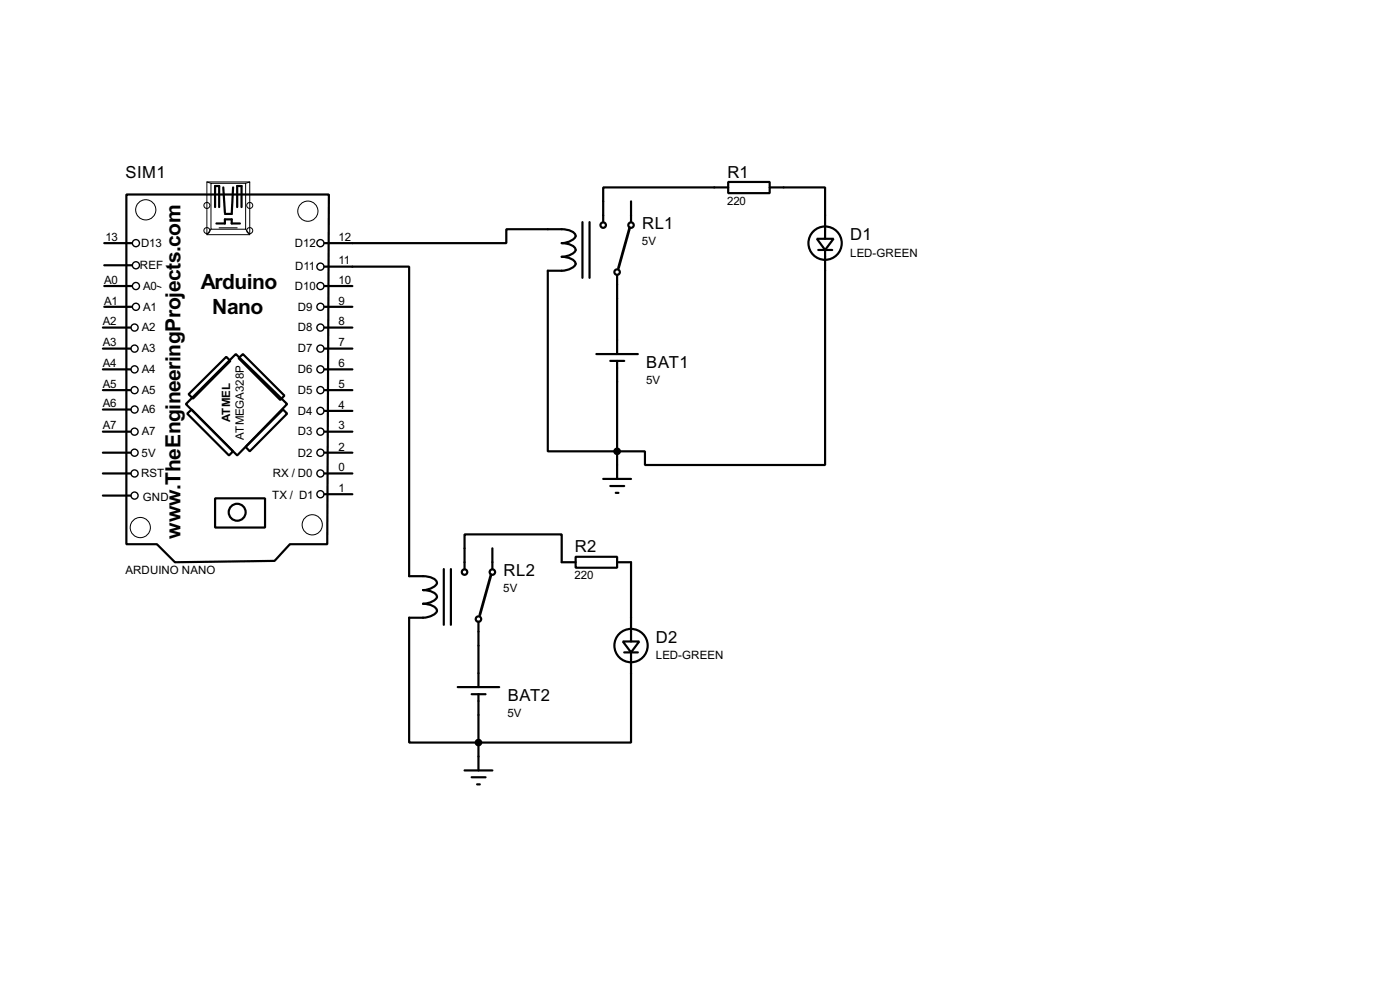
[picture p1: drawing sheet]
<svg xmlns="http://www.w3.org/2000/svg" width="256mm" height="180mm" viewBox="0 0 256 180" stroke-linecap="round" stroke-linejoin="round" font-family="sans-serif">
<g fill="none" stroke="#000" stroke-width=".4">
<path d="M23.2 35.6h37.1l-.3 64h-6.9l-2.8 3.1-18.2 .2-3.3-3.3h-5.6zM39.4 37.9v-3.8h.8v3.8M40.9 34.3l.3 4.6M42.7 34.3l-.2 4.9h-1.3M43.5 37.9v-3.8h.8v3.8M115.6 36.9v3.8M133.4 33.3h7.6v2.1h-7.6zM133.4 34.3h-22.9v6.4M141 34.3h10.2v9.4M18.9 60h5M19.1 56.2h5.1M19.1 52.4h5.1"/>
<path d="M19.1 44.5h5.1M19.1 48.6h5.1M39.7 40.9h1.5v-.7h1.3v.7h1.5M59.5 44.5h33.3v-2.5h7.6a8.7 8.7 0 0 1 4.2 .3 .87 .87 0 0 1 .7 1.2 3.3 3.3 0 0 1-2.4 1 3.3 3.3 0 0 1 2.4 .9l.2 .4a2.75 2.75 0 0 1-2.6 1.2 2.37 2.37 0 0 1 2.6 1.3 2.75 2.75 0 0 1-2.6 1.3h-2.5v33h17.8v2.5h33v-39.3M59.5 48.8h15.5v56.7a8.7 8.7 0 0 1 4.2 .3 .87 .87 0 0 1 .7 1.2 3.3 3.3 0 0 1-2.4 1 3.3 3.3 0 0 1 2.4 .9l.2 .4a2.75 2.75 0 0 1-2.6 1.2 2.37 2.37 0 0 1 2.6 1.3 2.75 2.75 0 0 1-2.6 1.3h-2.5v22.8h40.6v-16.5M59.5 60h5.1M59.5 56.2h5.1M59.5 52.4h5.1M106.7 40.7v10.2M108 40.7v10.2M113.1 50.3v14.5M149.7 43.7h3l-1.5 2.1z"/>
<path d="M149.9 45.8h2.6M18.9 79h5M18.9 71.4h5M18.9 67.6h5M18.9 63.8h5M18.9 75h5M34.3 75.7l.8-.7 7.6 7.6-.7 .8zM34.6 72.2l6.9-6.9 .7 .8-6.8 6.9zM43.2 64.8l9.4 9.2-9.1 9.4-9.4-9.4zM43.7 65.6l.8-.8 7.6 7.6-.7 .8zM59.5 79h5.1M59.5 75.2h5.1"/>
<path d="M59.5 71.4h5.1M59.5 67.6h5.1M59.5 63.8h5.1M109.3 64.8h7.6M111.8 66.1h2.6M113.1 66.1v21.6M18.9 86.7h5M18.9 82.9h5M18.9 90.7h5M39.4 91.2h9.2v5.4h-9.2zM45 81.8l6.9-6.8 .7 .7-6.8 6.9zM59.5 86.7h5.1"/>
<path d="M59.5 90.5h5.1M59.5 82.9h5.1M110.5 87.7h5.1M111.8 89h2.6M112.8 90.2h.5M81.3 104.2v10.2M82.6 104.2v10.2M87.7 113.8v12M90.2 100.4v3.8M105.5 101.9h7.6v2h-7.6zM105.5 102.9h-2.6v-5.1h-17.8v6.4M113.1 102.9h2.5v14.5"/>
<path d="M114.1 117.4h3l-1.5 2zM114.4 119.4h2.5M83.9 125.8h7.6M86.4 127.1h2.6M87.7 127.1v13.9M85.1 141h5.1M86.4 142.3h2.6M87.4 143.6h.5"/>
<circle cx="110.5" cy="41.2" r=".5"/>
<circle cx="113" cy="49.8" r=".5"/>
<circle cx="115.6" cy="41.2" r=".5"/>
<circle cx="151.1" cy="44.5" r="3.1"/>
<circle cx="43.4" cy="93.8" r="1.55"/>
<circle cx="85.1" cy="104.7" r=".5"/>
<circle cx="87.6" cy="113.3" r=".5"/>
<circle cx="90.2" cy="104.7" r=".5"/>
<circle cx="115.6" cy="118.2" r="3.1"/>
</g>
<g fill="none" stroke="#000" stroke-width=".18">
<path d="M37.9 33.3h7.9v9.7h-7.9zM37.9 33.3l.8 .3M38.7 33.6h6.3v8.4h-6.3zM45.8 33.3l-.8 .3M28.8 52.4l.7 .2M38.7 42l-.8 1M45 42l.8 1"/>
<circle cx="26.7" cy="38.4" r="1.85"/>
<circle cx="37.9" cy="37.6" r=".55"/>
<circle cx="45.7" cy="37.6" r=".55"/>
<circle cx="56.4" cy="38.7" r="1.85"/>
<circle cx="37.9" cy="42.2" r=".55"/>
<circle cx="45.7" cy="42.2" r=".55"/>
<circle cx="25.7" cy="96.6" r="1.85"/>
<circle cx="57.2" cy="96.1" r="1.85"/>
</g>
<g fill="none" stroke="#000" stroke-width=".25">
<circle cx="24.6" cy="60" r=".65"/>
<circle cx="24.9" cy="52.4" r=".65"/>
<circle cx="24.9" cy="48.6" r=".65"/>
<circle cx="24.9" cy="56.2" r=".65"/>
<circle cx="24.9" cy="44.5" r=".65"/>
<circle cx="58.7" cy="44.5" r=".65"/>
<circle cx="58.7" cy="52.4" r=".65"/>
<circle cx="58.7" cy="56.2" r=".65"/>
<circle cx="58.7" cy="60" r=".65"/>
<circle cx="58.7" cy="48.8" r=".65"/>
<circle cx="24.6" cy="79" r=".65"/>
<circle cx="24.6" cy="67.6" r=".65"/>
<circle cx="24.6" cy="71.4" r=".65"/>
<circle cx="24.6" cy="63.8" r=".65"/>
<circle cx="24.6" cy="75" r=".65"/>
<circle cx="58.7" cy="71.4" r=".65"/>
<circle cx="58.7" cy="79" r=".65"/>
<circle cx="58.7" cy="75.2" r=".65"/>
<circle cx="58.7" cy="67.6" r=".65"/>
<circle cx="58.7" cy="63.8" r=".65"/>
<circle cx="24.6" cy="82.9" r=".65"/>
<circle cx="24.6" cy="86.7" r=".65"/>
<circle cx="24.6" cy="90.7" r=".65"/>
<circle cx="58.7" cy="90.5" r=".65"/>
<circle cx="58.7" cy="82.9" r=".65"/>
<circle cx="58.7" cy="86.7" r=".65"/>
</g>
<path d="M40.2 41.7h3.3" fill="none" stroke="#000" stroke-width=".2"/>
<path d="M115.4 41.7l-2.1 7.4M90 105.2l-2.1 7.4" fill="none" stroke="#000" stroke-width=".5"/>
<g fill="#000" stroke="#000" stroke-width=".4">
<circle cx="113" cy="82.6" r=".5"/>
<circle cx="87.6" cy="135.9" r=".5"/>
</g>
<g font-size="4.3">
<text x="36.8" y="52.9">Arduino</text>
<text x="38.9" y="57.4">Nano</text>
<text x="33" y="98.6" transform="rotate(-90 33 98.6)">www.TheEngineeringProjects.com</text>
</g>
<g font-size="3.4">
<text x="23" y="32.6">SIM1</text>
<text x="133.3" y="32.5">R1</text>
<text x="117.7" y="42">RL1</text>
<text x="155.8" y="44">D1</text>
<text x="118.4" y="67.4">BAT1</text>
<text x="105.3" y="101.1">R2</text>
<text x="92.3" y="105.5">RL2</text>
<text x="120.2" y="117.7">D2</text>
<text x="93" y="128.3">BAT2</text>
</g>
<g font-size="2.4">
<text x="133.2" y="37.4">220</text>
<text x="19.3" y="44.1">13</text>
<text x="25.8" y="45.2">D13</text>
<text x="54" y="45.2">D12</text>
<text x="62" y="44.1">12</text>
<text x="117.6" y="44.9">5V</text>
<text x="155.7" y="46.9">LED-GREEN</text>
<text x="19.1" y="52">A0</text>
<text x="25.6" y="49.3">REF</text>
<text x="26.2" y="53.1">A0</text>
<text x="54" y="53.1">D10</text>
<text x="54.1" y="49.5">D11</text>
<text x="62" y="52">10</text>
<text x="62" y="48.4">11</text>
<text x="18.8" y="59.6">A2</text>
<text x="19.1" y="55.7">A1</text>
<text x="26.2" y="56.8">A1</text>
<text x="54.6" y="56.8">D9</text>
<text x="62" y="59.6">8</text>
<text x="62" y="55.7">9</text>
<text x="18.8" y="63.4">A3</text>
<text x="26" y="64.5">A3</text>
<text x="26" y="60.7">A2</text>
<text x="54.6" y="60.7">D8</text>
<text x="54.6" y="64.5">D7</text>
<text x="62" y="63.4">7</text>
<text x="18.8" y="71">A5</text>
<text x="18.8" y="67.2">A4</text>
<text x="26" y="68.3">A4</text>
<text x="54.6" y="68.3">D6</text>
<text x="62" y="71">5</text>
<text x="62" y="67.2">6</text>
<text x="118.4" y="70.3">5V</text>
<text x="18.8" y="74.6">A6</text>
<text x="26" y="75.7">A6</text>
<text x="26" y="72.1">A5</text>
<text x="42.2" y="77.2" transform="rotate(-90 42.2 77.2)">ATMEL</text>
<text x="54.6" y="72.1">D5</text>
<text x="54.6" y="75.9">D4</text>
<text x="62" y="74.8">4</text>
<text x="18.8" y="78.6">A7</text>
<text x="26" y="83.6">5V</text>
<text x="26" y="79.7">A7</text>
<text x="44.6" y="80.5" transform="rotate(-90 44.6 80.5)">ATMEGA328P</text>
<text x="54.6" y="79.7">D3</text>
<text x="54.6" y="83.6">D2</text>
<text x="62" y="82.5">2</text>
<text x="62" y="78.6">3</text>
<text x="25.8" y="87.4">RST</text>
<text x="50" y="87.4">RX / D0</text>
<text x="62" y="86.3">0</text>
<text x="26.2" y="91.7">GND</text>
<text x="49.8" y="91.4">TX / D1</text>
<text x="62" y="90.1">1</text>
<text x="23" y="105">ARDUINO NANO</text>
<text x="105.3" y="106">220</text>
<text x="92.2" y="108.4">5V</text>
<text x="120.1" y="120.6">LED-GREEN</text>
<text x="93" y="131.3">5V</text>
</g>
</svg>
